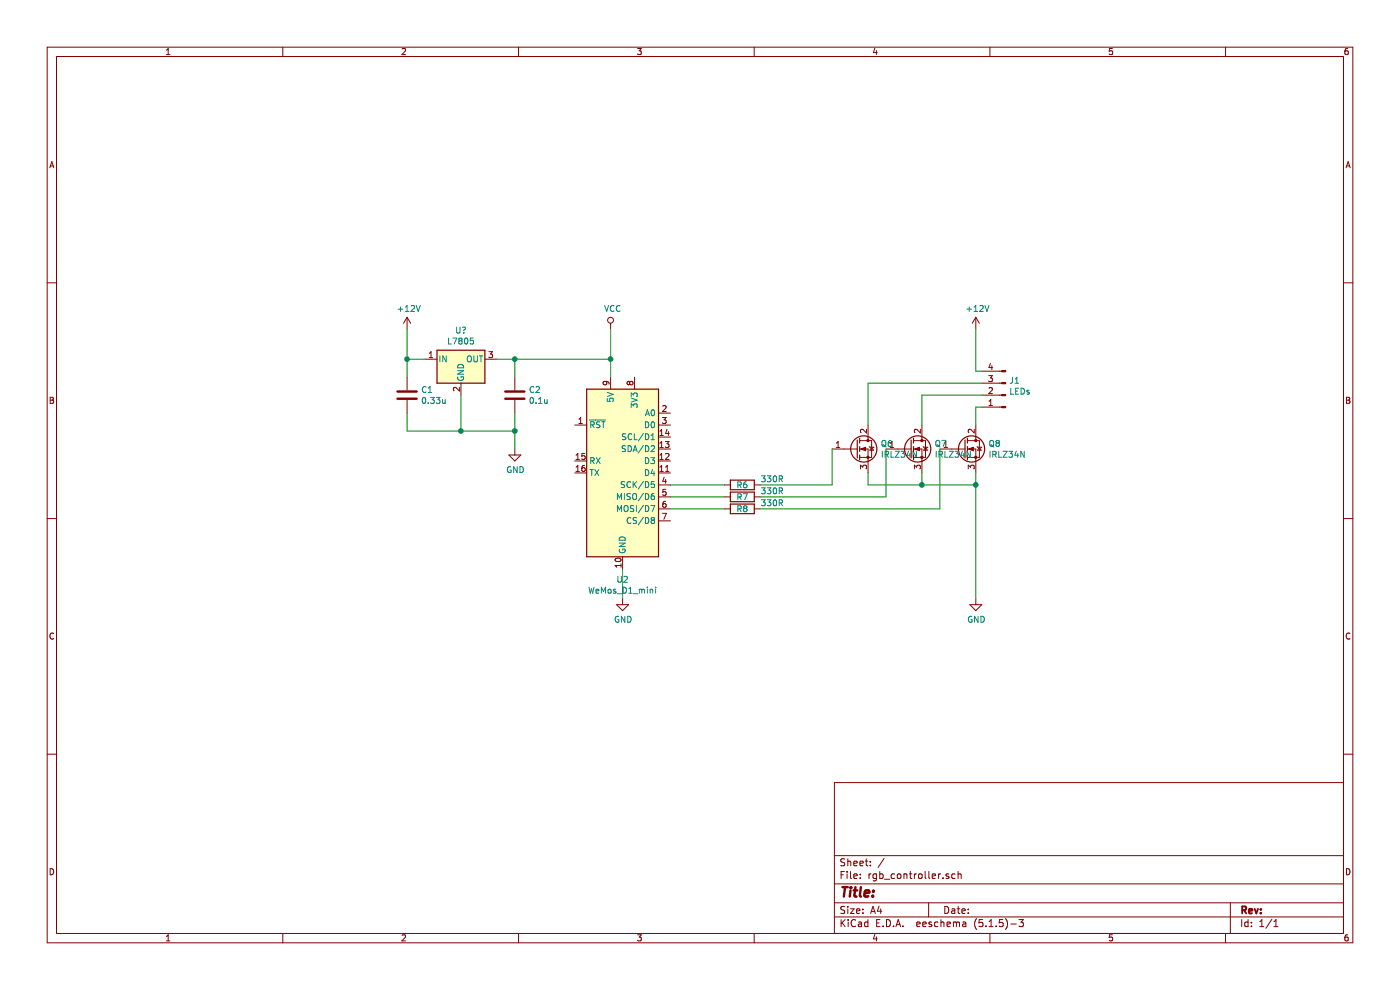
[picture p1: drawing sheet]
EESchema Schematic File Version 4
EELAYER 30 0
EELAYER END
$Descr A4 11693 8268
encoding utf-8
Sheet 1 1
Title ""
Date ""
Rev ""
Comp ""
Comment1 ""
Comment2 ""
Comment3 ""
Comment4 ""
$EndDescr
$Comp
L MCU_Module:WeMos_D1_mini U2
U 1 1
P 5200 3950
F 0 "U2" H 5200 3061 50  0000 C CNN
F 1 "WeMos_D1_mini" H 5200 2970 50  0000 C CNN
F 2 "Module:WEMOS_D1_mini_light" H 5200 2800 50  0001 C CNN
F 3 "https://wiki.wemos.cc/products:d1:d1_mini#documentation" H 3350 2800 50  0001 C CNN
	1    5200 3950
	1    0    0    -1  
$EndComp
$Comp
L power:GND #PWR0101
U 1 1
P 5200 5000
F 0 "#PWR0101" H 5200 4750 50  0001 C CNN
F 1 "GND" H 5205 4827 50  0000 C CNN
F 2 "" H 5200 5000 50  0001 C CNN
F 3 "" H 5200 5000 50  0001 C CNN
	1    5200 5000
	1    0    0    -1  
$EndComp
$Comp
L power:VCC #PWR0102
U 1 1
P 5100 2750
F 0 "#PWR0102" H 5100 2600 50  0001 C CNN
F 1 "VCC" H 5117 2923 50  0000 C CNN
F 2 "" H 5100 2750 50  0001 C CNN
F 3 "" H 5100 2750 50  0001 C CNN
	1    5100 2750
	1    0    0    -1  
$EndComp
Wire Wire Line
	5100 2750 5100 3000
Connection ~ 5100 3000
Wire Wire Line
	5100 3000 5100 3150
$Comp
L Transistor_FET:IRLZ34N Q6
U 1 1
P 7150 3750
F 0 "Q6" H 7354 3796 50  0000 L CNN
F 1 "IRLZ34N" H 7354 3705 50  0000 L CNN
F 2 "Package_TO_SOT_THT:TO-220-3_Vertical" H 7400 3675 50  0001 L CIN
F 3 "http://www.infineon.com/dgdl/irlz34npbf.pdf?fileId=5546d462533600a40153567206892720" H 7150 3750 50  0001 L CNN
	1    7150 3750
	1    0    0    -1  
$EndComp
$Comp
L Transistor_FET:IRLZ34N Q7
U 1 1
P 7600 3750
F 0 "Q7" H 7804 3796 50  0000 L CNN
F 1 "IRLZ34N" H 7804 3705 50  0000 L CNN
F 2 "Package_TO_SOT_THT:TO-220-3_Vertical" H 7850 3675 50  0001 L CIN
F 3 "http://www.infineon.com/dgdl/irlz34npbf.pdf?fileId=5546d462533600a40153567206892720" H 7600 3750 50  0001 L CNN
	1    7600 3750
	1    0    0    -1  
$EndComp
$Comp
L Transistor_FET:IRLZ34N Q8
U 1 1
P 8050 3750
F 0 "Q8" H 8254 3796 50  0000 L CNN
F 1 "IRLZ34N" H 8254 3705 50  0000 L CNN
F 2 "Package_TO_SOT_THT:TO-220-3_Vertical" H 8300 3675 50  0001 L CIN
F 3 "http://www.infineon.com/dgdl/irlz34npbf.pdf?fileId=5546d462533600a40153567206892720" H 8050 3750 50  0001 L CNN
	1    8050 3750
	1    0    0    -1  
$EndComp
Wire Wire Line
	6950 4050 6950 3750
Wire Wire Line
	6350 4150 7400 4150
Wire Wire Line
	7400 4150 7400 3750
Wire Wire Line
	6350 4250 7850 4250
Wire Wire Line
	7850 4250 7850 3750
$Comp
L power:+12V #PWR0103
U 1 1
P 8150 2750
F 0 "#PWR0103" H 8150 2600 50  0001 C CNN
F 1 "+12V" H 8165 2923 50  0000 C CNN
F 2 "" H 8150 2750 50  0001 C CNN
F 3 "" H 8150 2750 50  0001 C CNN
	1    8150 2750
	1    0    0    -1  
$EndComp
Wire Wire Line
	6350 4050 6950 4050
$Comp
L power:GND #PWR0104
U 1 1
P 8150 5000
F 0 "#PWR0104" H 8150 4750 50  0001 C CNN
F 1 "GND" H 8155 4827 50  0000 C CNN
F 2 "" H 8150 5000 50  0001 C CNN
F 3 "" H 8150 5000 50  0001 C CNN
	1    8150 5000
	1    0    0    -1  
$EndComp
$Comp
L Device:C C1
U 1 1
P 3400 3300
F 0 "C1" H 3515 3346 50  0000 L CNN
F 1 "0.33u" H 3515 3255 50  0000 L CNN
F 2 "Capacitor_THT:C_Rect_L7.0mm_W2.5mm_P5.00mm" H 3438 3150 50  0001 C CNN
F 3 "~" H 3400 3300 50  0001 C CNN
	1    3400 3300
	1    0    0    -1  
$EndComp
$Comp
L Device:C C2
U 1 1
P 4300 3300
F 0 "C2" H 4415 3346 50  0000 L CNN
F 1 "0.1u" H 4415 3255 50  0000 L CNN
F 2 "Capacitor_THT:C_Rect_L7.0mm_W2.5mm_P5.00mm" H 4338 3150 50  0001 C CNN
F 3 "~" H 4300 3300 50  0001 C CNN
	1    4300 3300
	1    0    0    -1  
$EndComp
Wire Wire Line
	4150 3000 4300 3000
Wire Wire Line
	3550 3000 3400 3000
Wire Wire Line
	3400 3000 3400 3150
Wire Wire Line
	4300 3150 4300 3000
Connection ~ 4300 3000
Wire Wire Line
	3400 3450 3400 3600
Wire Wire Line
	3400 3600 3850 3600
Wire Wire Line
	4300 3600 4300 3450
$Comp
L power:GND #PWR0105
U 1 1
P 4300 3750
F 0 "#PWR0105" H 4300 3500 50  0001 C CNN
F 1 "GND" H 4305 3577 50  0000 C CNN
F 2 "" H 4300 3750 50  0001 C CNN
F 3 "" H 4300 3750 50  0001 C CNN
	1    4300 3750
	1    0    0    -1  
$EndComp
Wire Wire Line
	4300 3600 4300 3750
Connection ~ 4300 3600
$Comp
L power:+12V #PWR0106
U 1 1
P 3400 2750
F 0 "#PWR0106" H 3400 2600 50  0001 C CNN
F 1 "+12V" H 3415 2923 50  0000 C CNN
F 2 "" H 3400 2750 50  0001 C CNN
F 3 "" H 3400 2750 50  0001 C CNN
	1    3400 2750
	1    0    0    -1  
$EndComp
Wire Wire Line
	3400 2750 3400 3000
Connection ~ 3400 3000
Wire Wire Line
	3850 3300 3850 3600
Connection ~ 3850 3600
Wire Wire Line
	3850 3600 4300 3600
$Comp
L Device:R R8
U 1 1
P 6200 4250
F 0 "R8" V 6200 4250 50  0000 C CNN
F 1 "330R" V 6150 4500 50  0000 C CNN
F 2 "Resistor_THT:R_Axial_DIN0309_L9.0mm_D3.2mm_P12.70mm_Horizontal" V 6130 4250 50  0001 C CNN
F 3 "~" H 6200 4250 50  0001 C CNN
	1    6200 4250
	0    1    1    0   
$EndComp
$Comp
L Device:R R7
U 1 1
P 6200 4150
F 0 "R7" V 6200 4150 50  0000 C CNN
F 1 "330R" V 6150 4400 50  0000 C CNN
F 2 "Resistor_THT:R_Axial_DIN0309_L9.0mm_D3.2mm_P12.70mm_Horizontal" V 6130 4150 50  0001 C CNN
F 3 "~" H 6200 4150 50  0001 C CNN
	1    6200 4150
	0    1    1    0   
$EndComp
$Comp
L Device:R R6
U 1 1
P 6200 4050
F 0 "R6" V 6200 4050 50  0000 C CNN
F 1 "330R" V 6150 4300 50  0000 C CNN
F 2 "Resistor_THT:R_Axial_DIN0309_L9.0mm_D3.2mm_P12.70mm_Horizontal" V 6130 4050 50  0001 C CNN
F 3 "~" H 6200 4050 50  0001 C CNN
	1    6200 4050
	0    1    1    0   
$EndComp
Wire Wire Line
	5600 4050 6050 4050
Wire Wire Line
	5600 4150 6050 4150
Wire Wire Line
	5600 4250 6050 4250
$Comp
L Regulator_Linear:L7805 U?
U 1 1
P 3850 3000
F 0 "U?" H 3850 3242 50  0000 C CNN
F 1 "L7805" H 3850 3151 50  0000 C CNN
F 2 "" H 3875 2850 50  0001 L CIN
F 3 "http://www.st.com/content/ccc/resource/technical/document/datasheet/41/4f/b3/b0/12/d4/47/88/CD00000444.pdf/files/CD00000444.pdf/jcr:content/translations/en.CD00000444.pdf" H 3850 2950 50  0001 C CNN
	1    3850 3000
	1    0    0    -1  
$EndComp
$Comp
L Connector:Conn_01x04_Male J1
U 1 1
P 8400 3300
F 0 "J1" H 8372 3182 50  0000 R CNN
F 1 "LEDs" H 8372 3273 50  0000 R CNN
F 2 "" H 8400 3300 50  0001 C CNN
F 3 "~" H 8400 3300 50  0001 C CNN
	1    8400 3300
	-1   0    0    1   
$EndComp
Wire Wire Line
	7250 3950 7250 4050
Wire Wire Line
	7250 4050 7700 4050
Wire Wire Line
	8150 4050 8150 3950
Wire Wire Line
	7700 3950 7700 4050
Connection ~ 7700 4050
Wire Wire Line
	7700 4050 8150 4050
Wire Wire Line
	8150 4050 8150 5000
Connection ~ 8150 4050
Wire Wire Line
	8200 3400 8150 3400
Wire Wire Line
	8150 3400 8150 3550
Wire Wire Line
	8200 3300 7700 3300
Wire Wire Line
	7700 3300 7700 3550
Wire Wire Line
	8200 3200 7250 3200
Wire Wire Line
	7250 3200 7250 3550
Wire Wire Line
	8150 2750 8150 3100
Wire Wire Line
	8150 3100 8200 3100
Wire Wire Line
	4300 3000 5100 3000
Wire Wire Line
	5200 4750 5200 5000
$EndSCHEMATC
